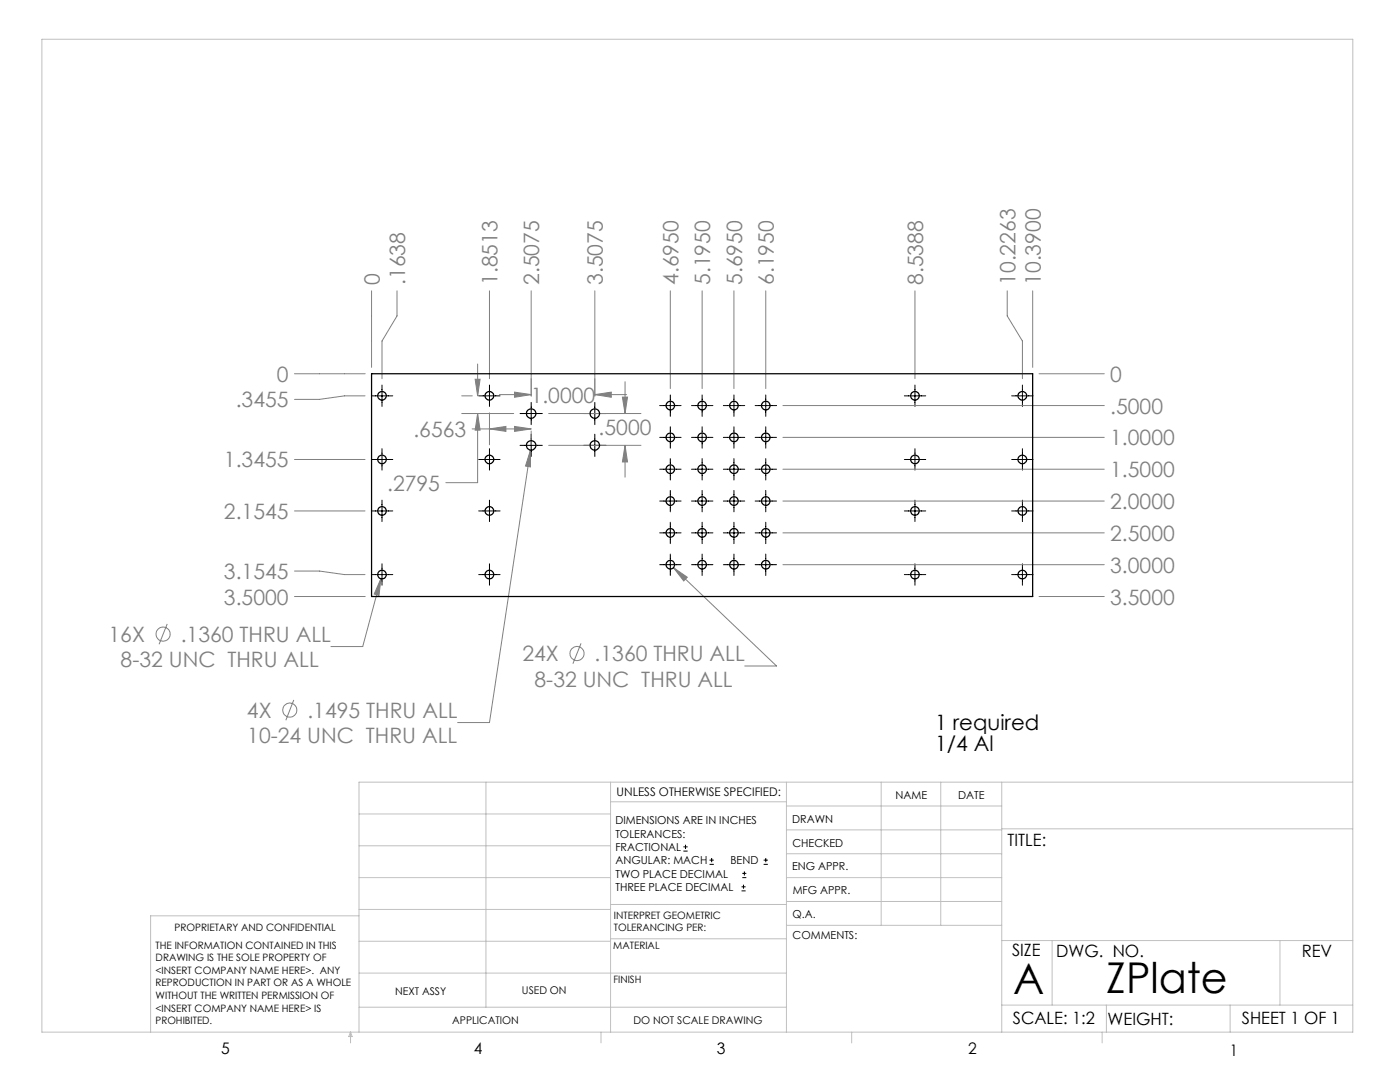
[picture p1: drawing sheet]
<svg xmlns="http://www.w3.org/2000/svg" width="279mm" height="216mm" viewBox="0 0 279 216" stroke-linecap="round" stroke-linejoin="round" font-family="sans-serif">
<g fill="none" stroke="#808080" stroke-width=".2">
<path d="M74.2 58v15.3M79.2 58v5l-3 5.1v7.5M97.7 58v17.6M106 58v21M118.7 58v21M133.8 58v19.5M140.1 58v19.5M146.5 58v19.5M152.8 58v19.5M182.6 58v17.6M201 58v5l3 5.1v7.5M206.1 58v15.3"/>
<path d="M58.8 74.6h14.1M72.8 79h-4l-5.1 .7h-4.9M92.1 79h2.2M94.8 75.7h1l-.5 3.3zM95.3 72.6v6.4M99.7 78.7h6.3M102.7 78.2l3.3 .5-3.3 .6zM118.7 78.7l3.3-.5v1.1zM118.7 78.7h6.4M124.2 79.2h1l-.5 3.3zM124.7 76.2v6.3M207.4 74.6h13"/>
<path d="M58.8 91.7h14M92.1 82.5h10.4M94.2 85.6h11.8M95.3 82.5l.5 3.3h-1zM95.3 82.5v13.8h-6.3M97.7 85.6l3.3-.5v1zM97.7 82.4v6.4M102.7 85.1l3.3 .5-3.3 .5zM105.9 89.8v3.4l-1-.2zM105.9 89.8l-8.2 54.4h-6.4M106 86v2.8M109.5 88.9h18.4"/>
<path d="M109.5 82.5h18.4M124.7 88.9l.5 3.3h-1zM124.7 88.9v6.3M156.2 80.9h64.2M156.2 87.3h64.2M156.2 93.6h64.2M156.2 100h64.2M58.8 102h14M58.8 113.9h4.9l5.1 .8h4M58.8 119h14.1M76 115.5l-.4 3.3-.9-.3zM76 115.5l-3.6 13.5h-6.4"/>
<path d="M134.4 113.3l2.8 1.9-.7 .7zM134.4 113.3l20.6 19.6h-6.4M156.2 106.3h64.2M156.2 112.7h64.2M207.4 119h13M33.4 124.5l-1.6 4.1M58.6 139.7l-1.6 4M116 128.4l-1.7 4"/>
<circle cx="32.6" cy="126.5" r="1.42"/>
<circle cx="115.2" cy="130.4" r="1.4"/>
<circle cx="57.8" cy="141.7" r="1.4"/>
</g>
<g fill="none" stroke="#000" stroke-width=".2">
<path d="M74.1 79h4.3M76.2 76.8v4.3M95.5 79h4.3M97.7 76.8v4.3M133.8 78.8v4.3M140.1 78.8v4.3M146.5 78.8v4.3M152.8 78.8v4.3M180.5 79h4.2M182.6 76.8v4.3M201.9 79h4.3M204 76.8v4.3"/>
<path d="M74.1 91.7h4.3M76.2 89.5v4.3M76.2 99.8v4.3M95.5 91.7h4.3M97.7 89.5v4.3M97.7 99.8v4.3M103.8 82.5h4.4M103.8 88.9h4.4M106 80.3v4.4M106 86.6v4.5M116.5 82.5h4.4M116.5 88.9h4.4"/>
<path d="M118.7 80.3v4.4M118.7 86.6v4.5M131.7 80.9h4.2M131.7 87.3h4.2M131.7 93.6h4.2M131.7 100h4.2M133.8 85.2v4.2M133.8 91.5v4.3M133.8 97.9v4.2M138 80.9h4.3M138 87.3h4.3M138 93.6h4.3"/>
<path d="M138 100h4.3M140.1 85.2v4.2M140.1 91.5v4.3M140.1 97.9v4.2M144.4 80.9h4.2M144.4 87.3h4.2M144.4 93.6h4.2M144.4 100h4.2M146.5 85.2v4.2M146.5 91.5v4.3M146.5 97.9v4.2M150.7 80.9h4.3"/>
<path d="M150.7 87.3h4.3M150.7 93.6h4.3M150.7 100h4.3M152.8 85.2v4.2M152.8 91.5v4.3M152.8 97.9v4.2M180.5 91.7h4.2M182.6 89.5v4.3M182.6 99.8v4.3M201.9 91.7h4.3M204 89.5v4.3M204 99.8v4.3"/>
<path d="M74.1 102h4.3M74.1 114.7h4.3M76.2 112.5v4.3M95.5 102h4.3M95.5 114.7h4.3M97.7 112.5v4.3M131.7 106.3h4.2M131.7 112.7h4.2M133.8 104.2v4.3M133.8 110.6v4.2M138 106.3h4.3M138 112.7h4.3"/>
<path d="M140.1 104.2v4.3M140.1 110.6v4.2M144.4 106.3h4.2M144.4 112.7h4.2M146.5 104.2v4.3M146.5 110.6v4.2M150.7 106.3h4.3M150.7 112.7h4.3M152.8 104.2v4.3M152.8 110.6v4.2M180.5 102h4.2M180.5 114.7h4.2"/>
<path d="M182.6 112.5v4.3M201.9 102h4.3M201.9 114.7h4.3M204 112.5v4.3M136.4 169.8h.8M136.4 169h.8M136.8 168.6v.8M141.6 172.5h.9M141.6 171.6h.9M142 171.2v.8M148 177.8h.8M148 177h.8"/>
<path d="M148.1 175.1h.8M148.1 174.3h.8M148.4 176.5v.8M148.6 173.9v.8M152.4 172.5h.8M152.4 171.6h.8M152.8 171.2v.8"/>
</g>
<g fill="none" stroke="#c0c0c0" stroke-width=".2">
<path d="M8.4 7.8h261.6v198.2h-261.6zM97 156.1v44.9M121.8 156.1v49.9M121.8 160h35.2M157 156.1v49.9M175.9 156.1v28.5M187.7 156.1v28.5M199.9 156.1v49.9M270 156.1h-198.4v49.9M71.6 175.1h50.2M71.6 168.8h50.2M71.6 162.4h50.2"/>
<path d="M157 170.4h42.9M157 165.6h42.9M157 160.8h42.9M157 175.1h42.9M157 179.9h42.9M199.9 165.4h70.1M71.6 194.2h85.4M71.6 187.8h50.2M71.6 181.5h50.2M71.6 182.7h-41.5v23.3M121.8 187.3h35.2M121.8 180.5h35.2"/>
<path d="M157 184.6h42.9M199.9 187.7h70.1M210 187.7v12.9M255.4 187.7v12.9M70 206v2.1M70 206l.3 .8h-.7zM71.6 201h85.4M119.9 206v2.1M170 206v2.1M199.9 200.6h70.1M220 206v2.1M220.8 200.6v5.4"/>
<path d="M245.5 200.6v5.4"/>
</g>
<path d="M102.7 78.2l3.3 .5-3.3 .6zM118.7 78.7l3.3-.5v1.1zM124.7 88.9l.5 3.3h-1zM124.2 79.2h1l-.5 3.3zM102.7 85.1l3.3 .5-3.3 .5zM97.7 85.6l3.3-.5v1zM95.3 82.5l.5 3.3h-1zM94.8 75.7h1l-.5 3.3zM76 115.5l-1.3 3 .9 .3zM134.4 113.3l2.1 2.6 .7-.7zM105.9 89.8l-1 3.2 1 .2z" fill="#808080"/>
<g fill="none" stroke="#000" stroke-width=".25">
<path d="M74.2 74.6h131.9v44.4h-131.9z"/>
<circle cx="76.2" cy="79" r=".86"/>
<circle cx="97.7" cy="79" r=".87"/>
<circle cx="182.6" cy="79" r=".86"/>
<circle cx="204" cy="79" r=".87"/>
<circle cx="76.2" cy="91.7" r=".86"/>
<circle cx="97.7" cy="91.7" r=".87"/>
<circle cx="106" cy="88.9" r=".95"/>
<circle cx="106" cy="82.5" r=".95"/>
<circle cx="118.7" cy="88.9" r=".95"/>
<circle cx="118.7" cy="82.5" r=".95"/>
<circle cx="133.8" cy="80.9" r=".86"/>
<circle cx="133.8" cy="100" r=".86"/>
<circle cx="133.8" cy="87.3" r=".86"/>
<circle cx="133.8" cy="93.6" r=".86"/>
<circle cx="140.1" cy="87.3" r=".86"/>
<circle cx="140.1" cy="93.6" r=".86"/>
<circle cx="140.1" cy="100" r=".86"/>
<circle cx="140.1" cy="80.9" r=".86"/>
<circle cx="146.5" cy="87.3" r=".86"/>
<circle cx="146.5" cy="93.6" r=".86"/>
<circle cx="146.5" cy="80.9" r=".86"/>
<circle cx="146.5" cy="100" r=".86"/>
<circle cx="152.8" cy="93.6" r=".86"/>
<circle cx="152.8" cy="87.3" r=".86"/>
<circle cx="152.8" cy="80.9" r=".86"/>
<circle cx="152.8" cy="100" r=".86"/>
<circle cx="182.6" cy="91.7" r=".86"/>
<circle cx="204" cy="91.7" r=".87"/>
<circle cx="76.2" cy="114.6" r=".85"/>
<circle cx="76.2" cy="101.9" r=".85"/>
<circle cx="97.7" cy="114.6" r=".86"/>
<circle cx="97.7" cy="101.9" r=".86"/>
<circle cx="133.8" cy="106.3" r=".86"/>
<circle cx="133.8" cy="112.7" r=".86"/>
<circle cx="140.1" cy="106.3" r=".86"/>
<circle cx="140.1" cy="112.7" r=".86"/>
<circle cx="146.5" cy="106.3" r=".86"/>
<circle cx="146.5" cy="112.7" r=".86"/>
<circle cx="152.8" cy="112.7" r=".86"/>
<circle cx="152.8" cy="106.3" r=".86"/>
<circle cx="182.6" cy="101.9" r=".85"/>
<circle cx="182.6" cy="114.6" r=".85"/>
<circle cx="204" cy="114.6" r=".86"/>
<circle cx="204" cy="101.9" r=".86"/>
</g>
<g font-size="8.5">
<text x="202.2" y="198.3">A</text>
<text x="220.8" y="198.1">ZPlate</text>
</g>
<g font-size="4.2" fill="#808080">
<text x="75.8" y="56.9" transform="rotate(-90 75.8 56.9)">0</text>
<text x="80.9" y="56.9" transform="rotate(-90 80.9 56.9)">.1638</text>
<text x="99.3" y="56.9" transform="rotate(-90 99.3 56.9)">1.8513</text>
<text x="107.6" y="56.9" transform="rotate(-90 107.6 56.9)">2.5075</text>
<text x="120.3" y="56.9" transform="rotate(-90 120.3 56.9)">3.5075</text>
<text x="135.4" y="56.9" transform="rotate(-90 135.4 56.9)">4.6950</text>
<text x="141.8" y="56.9" transform="rotate(-90 141.8 56.9)">5.1950</text>
<text x="148.1" y="56.9" transform="rotate(-90 148.1 56.9)">5.6950</text>
<text x="154.5" y="56.9" transform="rotate(-90 154.5 56.9)">6.1950</text>
<text x="184.2" y="56.9" transform="rotate(-90 184.2 56.9)">8.5388</text>
<text x="202.6" y="56.9" transform="rotate(-90 202.6 56.9)">10.2263</text>
<text x="207.7" y="56.9" transform="rotate(-90 207.7 56.9)">10.3900</text>
<text x="55.3" y="76.2">0</text>
<text x="221.6" y="76.2">0</text>
<text x="47" y="81.3">.3455</text>
<text x="105.9" y="80.3">1.0000</text>
<text x="221.6" y="82.5">.5000</text>
<text x="82.5" y="87.2">.6563</text>
<text x="119.5" y="86.8">.5000</text>
<text x="221.6" y="88.9">1.0000</text>
<text x="44.7" y="93.3">1.3455</text>
<text x="221.6" y="95.2">1.5000</text>
<text x="77.3" y="97.9">.2795</text>
<text x="221.6" y="101.6">2.0000</text>
<text x="44.7" y="103.5">2.1545</text>
<text x="221.6" y="107.9">2.5000</text>
<text x="44.7" y="115.5">3.1545</text>
<text x="221.6" y="114.3">3.0000</text>
<text x="44.7" y="120.6">3.5000</text>
<text x="221.6" y="120.6">3.5000</text>
<text x="21.7" y="128.1">16X</text>
<text x="36.1" y="128.1">.1360 THRU ALL</text>
<text x="104.3" y="131.9">24X</text>
<text x="118.7" y="131.9">.1360 THRU ALL</text>
<text x="24.1" y="133.2">8-32 UNC THRU ALL</text>
<text x="106.7" y="137">8-32 UNC THRU ALL</text>
<text x="49.3" y="143.2">4X</text>
<text x="61.4" y="143.2">.1495 THRU ALL</text>
<text x="49.4" y="148.3">10-24 UNC THRU ALL</text>
</g>
<g font-size="4.2">
<text x="186.6" y="145.7">1 required</text>
<text x="186.6" y="149.8">1/4 Al</text>
</g>
<g font-size="3.4">
<text x="201.1" y="168.8">TITLE:</text>
<text x="202" y="190.8">SIZE</text>
<text x="210.8" y="190.9">DWG. NO.</text>
<text x="259.8" y="191">REV</text>
<text x="202.1" y="204.4">SCALE: 1:2</text>
<text x="221" y="204.5">WEIGHT:</text>
<text x="247.8" y="204.4">SHEET 1 OF 1</text>
</g>
<g font-size="3.2">
<text x="44.2" y="210.4">5</text>
<text x="94.6" y="210.3">4</text>
<text x="143.1" y="210.4">3</text>
<text x="193.2" y="210.3">2</text>
<text x="245.4" y="210.6">1</text>
</g>
<text font-size="2.4" x="123.1" y="158.9">UNLESS OTHERWISE SPECIFIED:</text>
<g font-size="2.2">
<text x="178.7" y="159.4">NAME</text>
<text x="191.2" y="159.4">DATE</text>
<text x="122.8" y="164.5">DIMENSIONS ARE IN INCHES</text>
<text x="122.8" y="167.1">TOLERANCES:</text>
<text x="158.1" y="164.2">DRAWN</text>
<text x="122.8" y="169.8">FRACTIONAL</text>
<text x="122.8" y="172.5">ANGULAR: MACH</text>
<text x="145.8" y="172.5">BEND</text>
<text x="158.1" y="173.7">ENG APPR.</text>
<text x="158.2" y="169.1">CHECKED</text>
<text x="122.8" y="175.1">TWO PLACE DECIMAL</text>
<text x="122.8" y="177.8">THREE PLACE DECIMAL</text>
<text x="158.2" y="178.4">MFG APPR.</text>
<text x="158.2" y="183.2">Q.A.</text>
<text x="158.2" y="187.4">COMMENTS:</text>
</g>
<g font-size="2.1">
<text x="78.8" y="198.5">NEXT ASSY</text>
<text x="104.2" y="198.4">USED ON</text>
<text x="90.2" y="204.3">APPLICATION</text>
<text x="126.4" y="204.3">DO NOT SCALE DRAWING</text>
</g>
<g font-size="2">
<text x="34.8" y="185.7">PROPRIETARY AND CONFIDENTIAL</text>
<text x="122.5" y="183.3">INTERPRET GEOMETRIC</text>
<text x="122.5" y="185.9">TOLERANCING PER:</text>
<text x="31.1" y="189.3">THE INFORMATION CONTAINED IN THIS</text>
<text x="31.1" y="191.8">DRAWING IS THE SOLE PROPERTY OF</text>
<text x="122.4" y="189.4">MATERIAL</text>
<text x="31.1" y="194.3">&lt;INSERT COMPANY NAME HERE&gt;. ANY</text>
<text x="31.1" y="196.8">REPRODUCTION IN PART OR AS A WHOLE</text>
<text x="122.4" y="196.2">FINISH</text>
<text x="31.1" y="199.4">WITHOUT THE WRITTEN PERMISSION OF</text>
<text x="31.1" y="201.9">&lt;INSERT COMPANY NAME HERE&gt; IS</text>
<text x="31.1" y="204.4">PROHIBITED.</text>
</g>
</svg>
